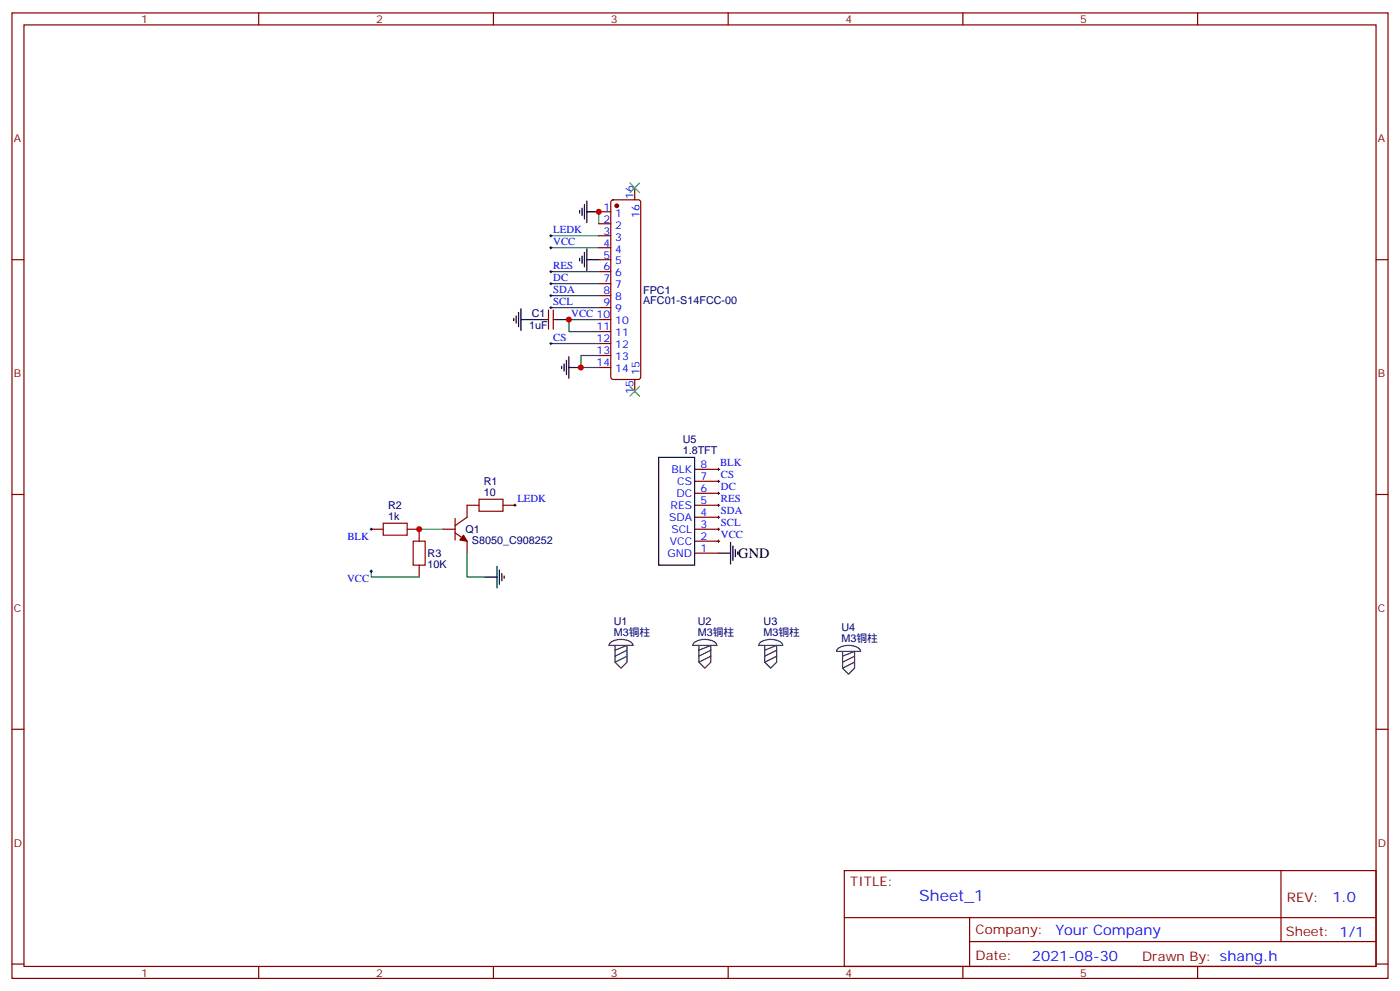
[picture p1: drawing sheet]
<svg xmlns="http://www.w3.org/2000/svg" width="412mm" height="292mm" viewBox="0 0 412 292" stroke-linecap="round" stroke-linejoin="round" font-family="sans-serif">
<g fill="none" stroke="#870000" stroke-width=".35">
<path d="M3.5 3.8h405.4v284.3h-405.4zM7.1 7.3h398.2v277.3h-398.2zM76.2 3.8v3.5M145.3 3.8v3.5M214.5 3.8v3.5M283.6 3.8v3.5M352.8 3.8v3.5M180.2 59l.4-.2h7.4l.5 .2 .2 .5v51.6l-.2 .5-.5 .2h-7.4l-.5-.3-.2-.4v-51.6zM187 55.3v3.5M3.5 76.5h3.6M176.4 76.5h3.5M176.4 62.4h3.5"/>
<path d="M176.4 65.9h3.5M176.4 69.4h3.5M176.4 73h3.5M405.3 76.5h3.6M160.5 94.1h1.1M161.6 91.3v5.6M163 94.1h1M163 91.3v5.6M176.4 80h3.5M176.4 83.5h3.5M176.4 87.1h3.5M176.4 90.6h3.5"/>
<path d="M176.4 94.1h3.5M176.4 97.6h3.5M176.4 101.2h3.5M176.4 104.7h3.5M176.4 108.2h3.5M187 111.8v3.5M204.6 138.2h7.1M3.5 145.6h3.6M109.4 155.9h3.5M119.9 155.9h3.6v3.5M130.5 155.9h3.6M134.1 152.7v6.3"/>
<path d="M134.1 156.9l3.5 2.5v3.5M141.1 148.8h-3.5v3.5l-3.5 2.5M148.2 148.8h3.5M204.6 155.9h7.1M204.6 148.8h7.1M204.6 159.4h7.1M204.6 152.3h7.1M204.6 145.3h7.1M204.6 141.7h7.1M405.3 145.6h3.6M123.5 166.4v3.6M204.6 162.9h7.1"/>
<path d="M3.5 214.8h3.6M405.3 214.8h3.6M248.7 256.4h156.6v28.2h-156.6zM377.3 256.4v20.9M248.7 270.2h156.5M285.6 277.3h119.6M285.6 270.2v14.2M3.5 283.9h3.6M76.2 284.6v3.5M145.3 284.6v3.5M214.5 284.6v3.5M283.6 284.6v3.5"/>
<path d="M352.8 284.6v3.5M405.3 283.9h3.6"/>
</g>
<g fill="#870000" stroke="#870000" stroke-width=".35">
<path d="M136.5 157.6l1.1 1.8-2.1-.4z"/>
<circle cx="181.7" cy="60.6" r=".53"/>
</g>
<path d="M185.6 53.9l2.8 2.8M188.4 53.9l-2.8 2.8M185.6 113.9l2.8 2.8M188.4 113.9l-2.8 2.8" fill="none" stroke="#3c3" stroke-width=".35"/>
<g fill="none" stroke="#008700" stroke-width=".35">
<path d="M162.3 69.4h14.1M162.3 73h14.1M176.4 62.4v3.5M162.3 80h14.1M162.3 83.5h14.1M162.3 87.1h14.1M162.3 90.6h14.1M176.4 94.1h-8.8v3.5h8.8M162.3 101.2h14.1M176.4 104.7h-5.3v3.5h5.3M123.5 155.9h7M109.4 168.2v1.8h14.1"/>
<path d="M137.6 162.9v7.1h5.3"/>
</g>
<g fill="none" stroke="#000" stroke-width=".35">
<path d="M172.9 59.2v6.3M170.7 62v.7M170.7 76.1v.7M171.4 61.3v2.1M171.4 75.4v2.1M172.2 60.3v4.2M172.2 74.4v4.2M172.9 62.4h3.5M172.9 73.3v6.4M172.9 76.5h3.5M151.3 93.8v.7M152 93.1v2.1"/>
<path d="M152.8 92v4.2M153.5 94.1h7M153.5 90.9v6.4M164 94.1h3.6M165.5 107.9v.7M166.2 107.2v2.1M166.9 106.1v4.2M167.6 108.2h3.5M167.6 105.1v6.3M194 134.7h10.6v31.7h-10.6zM215.2 159.7v6.4M142.9 170h3.5"/>
<path d="M146.4 166.8v6.3M147.1 167.9v4.2M147.8 168.9v2.1M148.5 169.6v.7M211.7 162.9h3.5M215.9 160.8v4.2M216.6 161.9v2.1M217.3 162.6v.7"/>
</g>
<g fill="none" stroke="#000" stroke-width=".29">
<path d="M161.9 69.4h.7M161.9 73h.7M162.3 69.1v.7M162.3 72.6v.7M162.3 79.7v.7M161.9 80h.7M161.9 83.5h.7M161.9 87.1h.7M161.9 90.6h.7M162.3 83.2v.7M162.3 86.7v.7M162.3 90.2v.7"/>
<path d="M167.2 94.1h.7M167.6 93.8v.7M161.9 101.2h.7M162.3 100.8v.7M211.3 138.2h.7M211.7 137.9v.7M109 155.9h.7M109.4 155.5v.7M151.3 148.8h.7M151.7 148.4v.8M211.3 148.8h.7M211.3 155.9h.7"/>
<path d="M211.3 159.4h.7M211.3 152.3h.7M211.3 145.3h.7M211.3 141.7h.7M211.7 141.4v.7M211.7 144.9v.7M211.7 148.4v.8M211.7 152v.7M211.7 155.5v.7M211.7 159v.7M109 168.2h.7M109.4 167.9v.7"/>
</g>
<path d="M112.9 154.1h7v3.5h-7zM121.7 159.4h3.5v7h-3.5zM141.1 147h7.1v3.6h-7.1z" fill="none" stroke="#a10000" stroke-width=".35"/>
<g fill="none" stroke="#333" stroke-width=".35">
<path d="M179.8 189.3a5.6 5.6 0 0 1 6.3 0l.4 .8h-7.1zM181.2 190.1v4.9l1.7 1.8 1.8-1.8v-4.9l-3.5 1.4M184.7 191.5l-3.5 1.8M184.7 193.3l-3.5 1.7M204.1 190.1h7.1a2.65 2.65 0 0 0-2.8-1.7l-2.3 .1a2.32 2.32 0 0 0-2 1.6M205.9 190.1v4.9l1.7 1.8 1.8-1.8v-4.9l-3.5 1.4M209.4 191.5l-3.5 1.8M209.4 193.3l-3.5 1.7M223.9 189.3a5.6 5.6 0 0 1 6.3 0l.4 .8h-7.1zM225.3 190.1v4.9l1.7 1.8 1.8-1.8v-4.9l-3.5 1.4M228.8 191.5l-3.5 1.8M228.8 193.3l-3.5 1.7"/>
<path d="M246.8 191.1a5.6 5.6 0 0 1 6.3 0l.4 .7h-7.1zM248.2 191.8v5l1.8 1.7 1.7-1.7v-5l-3.5 1.5M251.7 193.3l-3.5 1.7M251.7 195l-3.5 1.8"/>
</g>
<g fill="#c00">
<circle cx="176.4" cy="62.4" r=".88"/>
<circle cx="167.6" cy="94.1" r=".88"/>
<circle cx="171.1" cy="108.2" r=".88"/>
<circle cx="123.5" cy="155.9" r=".88"/>
</g>
<text font-size="4.6" fill="#00f" x="270.8" y="265.4">Sheet_1</text>
<text font-size="4.2" x="217.5" y="164.4">GND</text>
<g font-size="4.2" fill="#00f">
<text x="392.5" y="265.7">1.0</text>
<text x="310.9" y="275.2">Your Company</text>
<text x="304" y="283">2021-08-30</text>
</g>
<g font-size="3.9" fill="#800">
<text x="250.5" y="261">TITLE:</text>
<text x="379.1" y="265.7">REV:</text>
<text x="287.4" y="275.2">Company:</text>
<text x="378.7" y="275.8">Sheet: 1/1</text>
<text x="287.4" y="282.9">Date:</text>
<text x="336.4" y="282.9">Drawn By: shang.h</text>
</g>
<g font-size="3.2" fill="#800">
<text x="41.6" y="6.8">1</text>
<text x="110.8" y="6.8">2</text>
<text x="179.9" y="6.8">3</text>
<text x="249.1" y="6.8">4</text>
<text x="318.2" y="6.8">5</text>
<text x="4.1" y="41.9">A</text>
<text x="405.9" y="41.9">A</text>
<text x="4.1" y="111.1">B</text>
<text x="405.9" y="111.1">B</text>
<text x="4.1" y="180.2">C</text>
<text x="405.9" y="180.2">C</text>
<text x="4.1" y="249.3">D</text>
<text x="405.9" y="249.3">D</text>
<text x="41.6" y="287.6">1</text>
<text x="110.8" y="287.6">2</text>
<text x="179.9" y="287.6">3</text>
<text x="249.1" y="287.6">4</text>
<text x="318.2" y="287.6">5</text>
</g>
<g font-size="3.2" fill="#00f">
<text x="186.6" y="58.7" transform="rotate(-90 186.6 58.7)">16</text>
<text x="177.7" y="62">1</text>
<text x="177.7" y="65.5">2</text>
<text x="181.2" y="63.8">1</text>
<text x="188.4" y="64.2" transform="rotate(-90 188.4 64.2)">16</text>
<text x="163" y="68.5">LEDK</text>
<text x="177.7" y="69.1">3</text>
<text x="181.2" y="67.3">2</text>
<text x="181.2" y="70.8">3</text>
<text x="163" y="72.1">VCC</text>
<text x="177.7" y="72.6">4</text>
<text x="177.7" y="76.1">5</text>
<text x="181.2" y="74.4">4</text>
<text x="181.2" y="77.9">5</text>
<text x="163" y="79.1">RES</text>
<text x="163" y="82.7">DC</text>
<text x="177.7" y="79.7">6</text>
<text x="177.7" y="83.2">7</text>
<text x="181.2" y="81.4">6</text>
<text x="163" y="86.2">SDA</text>
<text x="163" y="89.7">SCL</text>
<text x="177.7" y="86.7">8</text>
<text x="181.2" y="84.9">7</text>
<text x="181.2" y="88.5">8</text>
<text x="168.3" y="93.2">VCC 10</text>
<text x="177.7" y="90.2">9</text>
<text x="181.2" y="92">9</text>
<text x="181.2" y="95.5">10</text>
<text x="163" y="100.3">CS</text>
<text x="175.7" y="97.3">11</text>
<text x="175.7" y="100.8">12</text>
<text x="181.2" y="99.1">11</text>
<text x="175.7" y="104.4">13</text>
<text x="175.7" y="107.9">14</text>
<text x="181.2" y="102.6">12</text>
<text x="181.2" y="106.1">13</text>
<text x="181.2" y="109.6">14</text>
<text x="188.4" y="110.5" transform="rotate(-90 188.4 110.5)">15</text>
<text x="186.6" y="116" transform="rotate(-90 186.6 116)">15</text>
<text x="206.4" y="137.9">8</text>
<text x="212.1" y="137.3">BLK</text>
<text x="197.8" y="139.3">BLK</text>
<text x="199.5" y="142.8">CS</text>
<text x="206.4" y="141.4">7</text>
<text x="212.4" y="140.9">CS</text>
<text x="152.4" y="147.9">LEDK</text>
<text x="197.5" y="149.9">RES</text>
<text x="199.2" y="146.3">DC</text>
<text x="206.4" y="148.4">5</text>
<text x="206.4" y="144.9">6</text>
<text x="212.4" y="147.9">RES</text>
<text x="212.4" y="144.4">DC</text>
<text x="197.1" y="153.4">SDA</text>
<text x="206.4" y="155.5">3</text>
<text x="206.4" y="152">4</text>
<text x="212.4" y="151.4">SDA</text>
<text x="212.4" y="155">SCL</text>
<text x="102.3" y="159">BLK</text>
<text x="197.3" y="160.4">VCC</text>
<text x="197.8" y="156.9">SCL</text>
<text x="206.4" y="159">2</text>
<text x="212.4" y="158.5">VCC</text>
<text x="196.6" y="164">GND</text>
<text x="206.4" y="162.6">1</text>
<text x="102.3" y="171.4">VCC</text>
</g>
<g font-size="3.2" fill="#000080">
<text x="189.4" y="89.6">AFC01-S14FCC-00</text>
<text x="189.4" y="86.5">FPC1</text>
<text x="156.7" y="93.5">C1</text>
<text x="155.9" y="97">1uF</text>
<text x="201.1" y="130.5">U5</text>
<text x="201.1" y="133.6">1.8TFT</text>
<text x="142.5" y="142.8">R1</text>
<text x="114.3" y="149.8">R2</text>
<text x="142.5" y="146">10</text>
<text x="114.3" y="153">1k</text>
<text x="137.2" y="157">Q1</text>
<text x="139" y="160.1">S8050_C908252</text>
<text x="125.9" y="167.2">10K</text>
<text x="125.9" y="164.1">R3</text>
<text x="180.8" y="184.1">U1</text>
<text x="205.5" y="184.1">U2</text>
<text x="224.9" y="184.1">U3</text>
<text x="247.9" y="185.8">U4</text>
<text x="180.8" y="187.3">M3铜柱</text>
<text x="205.5" y="187.3">M3铜柱</text>
<text x="224.9" y="187.3">M3铜柱</text>
<text x="247.9" y="189">M3铜柱</text>
</g>
</svg>
